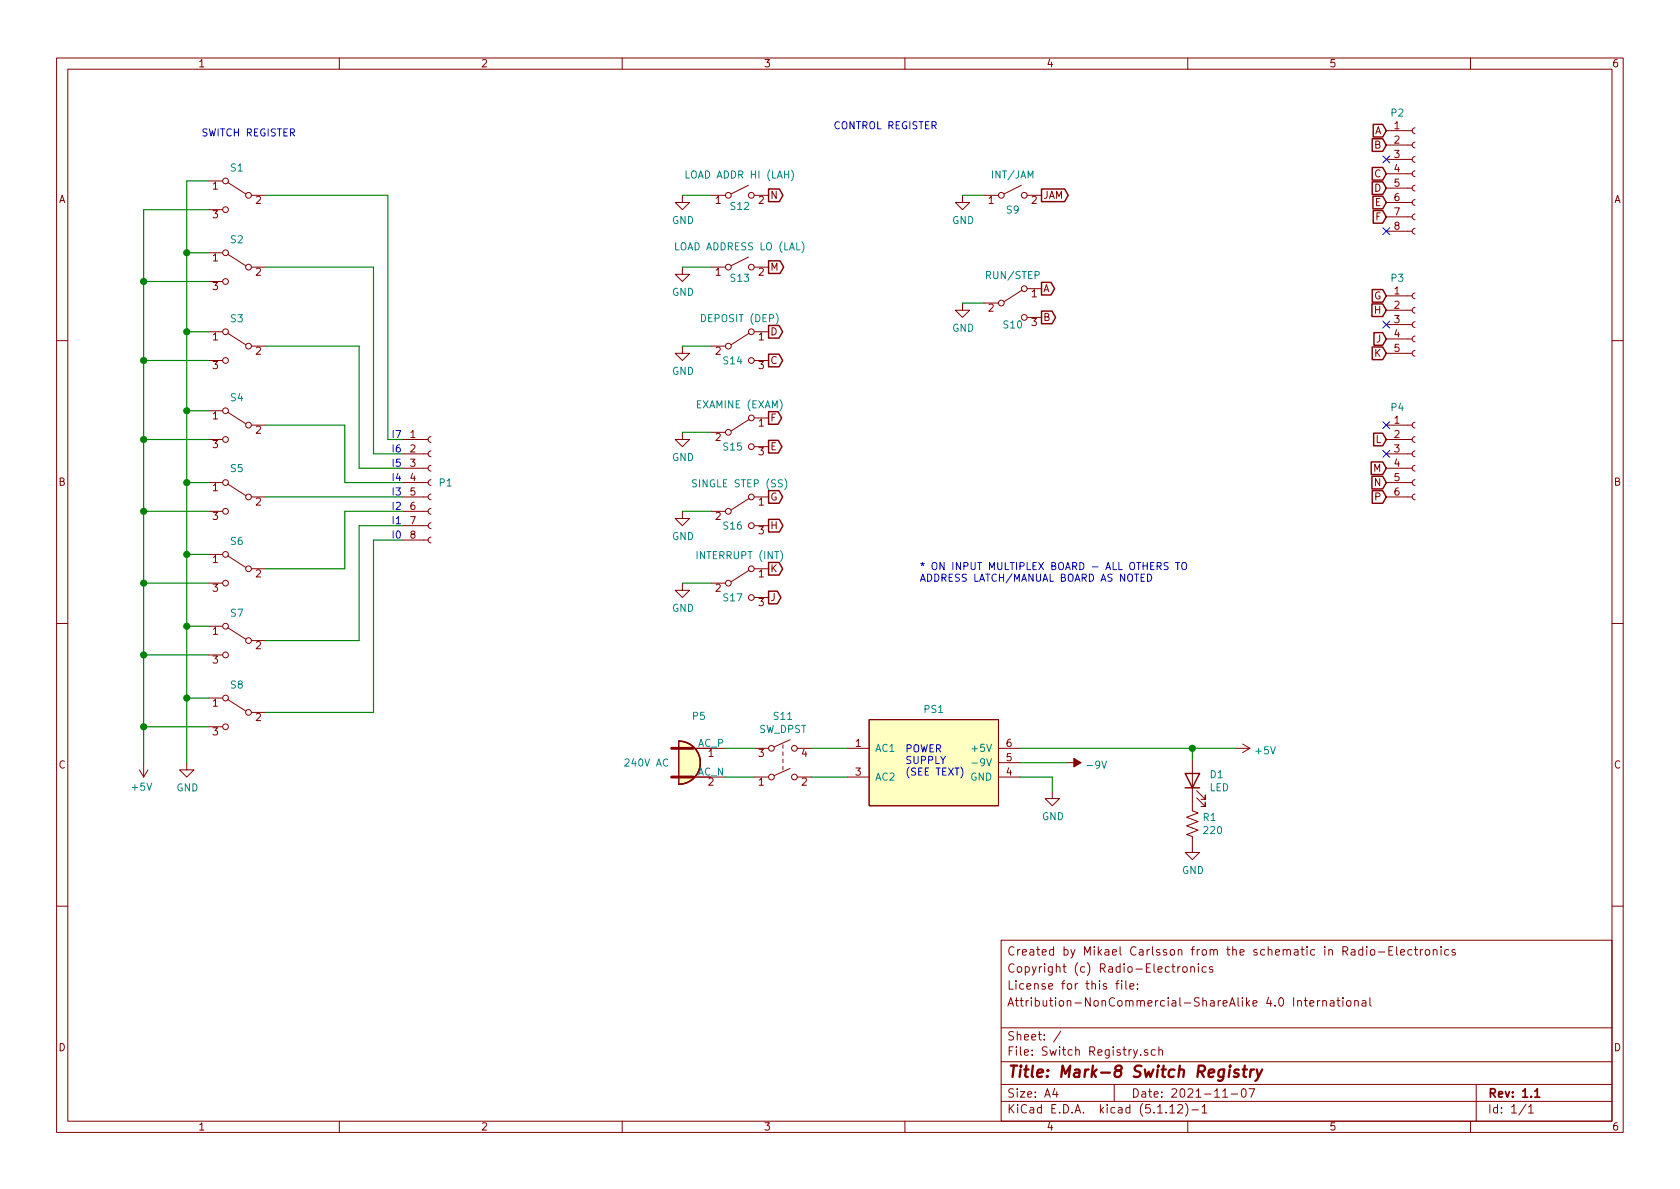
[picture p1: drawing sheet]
EESchema Schematic File Version 4
EELAYER 30 0
EELAYER END
$Descr A4 11693 8268
encoding utf-8
Sheet 1 1
Title "Mark-8 Switch Registry"
Date "2021-11-07"
Rev "1.1"
Comp ""
Comment1 "Attribution-NonCommercial-ShareAlike 4.0 International"
Comment2 "License for this file:"
Comment3 "Copyright (c) Radio-Electronics"
Comment4 "Created by Mikael Carlsson from the schematic in Radio-Electronics"
$EndDescr
$Comp
L Switch:SW_SPDT S10
U 1 1
P 7050 2100
F 0 "S10" H 7050 1950 50  0000 C CNN
F 1 "RUN/STEP" H 7050 2294 50  0000 C CNN
F 2 "" H 7050 2100 50  0001 C CNN
F 3 "" H 7050 2100 50  0001 C CNN
	1    7050 2100
	1    0    0    -1  
$EndComp
$Comp
L Switch:SW_SPDT S14
U 1 1
P 5150 2400
F 0 "S14" H 5100 2300 50  0000 C CNN
F 1 "DEPOSIT (DEP)" H 5150 2594 50  0000 C CNN
F 2 "" H 5150 2400 50  0001 C CNN
F 3 "" H 5150 2400 50  0001 C CNN
	1    5150 2400
	1    0    0    -1  
$EndComp
$Comp
L Switch:SW_SPDT S15
U 1 1
P 5150 3000
F 0 "S15" H 5100 2900 50  0000 C CNN
F 1 "EXAMINE (EXAM)" H 5150 3194 50  0000 C CNN
F 2 "" H 5150 3000 50  0001 C CNN
F 3 "" H 5150 3000 50  0001 C CNN
	1    5150 3000
	1    0    0    -1  
$EndComp
$Comp
L Switch:SW_SPDT S16
U 1 1
P 5150 3550
F 0 "S16" H 5100 3450 50  0000 C CNN
F 1 "SINGLE STEP (SS)" H 5150 3744 50  0000 C CNN
F 2 "" H 5150 3550 50  0001 C CNN
F 3 "" H 5150 3550 50  0001 C CNN
	1    5150 3550
	1    0    0    -1  
$EndComp
$Comp
L Switch:SW_SPDT S17
U 1 1
P 5150 4050
F 0 "S17" H 5100 3950 50  0000 C CNN
F 1 "INTERRUPT (INT)" H 5150 4244 50  0000 C CNN
F 2 "" H 5150 4050 50  0001 C CNN
F 3 "" H 5150 4050 50  0001 C CNN
	1    5150 4050
	1    0    0    -1  
$EndComp
$Comp
L Switch:SW_SPST S9
U 1 1
P 7050 1350
F 0 "S9" H 7050 1250 50  0000 C CNN
F 1 "INT/JAM" H 7050 1494 50  0000 C CNN
F 2 "" H 7050 1350 50  0001 C CNN
F 3 "" H 7050 1350 50  0001 C CNN
	1    7050 1350
	1    0    0    -1  
$EndComp
$Comp
L Switch:SW_SPST S12
U 1 1
P 5150 1350
F 0 "S12" H 5150 1275 50  0000 C CNN
F 1 "LOAD ADDR HI (LAH)" H 5150 1494 50  0000 C CNN
F 2 "" H 5150 1350 50  0001 C CNN
F 3 "" H 5150 1350 50  0001 C CNN
	1    5150 1350
	1    0    0    -1  
$EndComp
$Comp
L Switch:SW_SPST S13
U 1 1
P 5150 1850
F 0 "S13" H 5150 1775 50  0000 C CNN
F 1 "LOAD ADDRESS LO (LAL)" H 5150 1994 50  0000 C CNN
F 2 "" H 5150 1850 50  0001 C CNN
F 3 "" H 5150 1850 50  0001 C CNN
	1    5150 1850
	1    0    0    -1  
$EndComp
$Comp
L Switch:SW_DPST S11
U 1 1
P 5450 5300
F 0 "S11" H 5450 5625 50  0000 C CNN
F 1 "SW_DPST" H 5450 5534 50  0000 C CNN
F 2 "" H 5450 5300 50  0001 C CNN
F 3 "" H 5450 5300 50  0001 C CNN
	1    5450 5300
	1    0    0    -1  
$EndComp
$Comp
L Switch:SW_SPDT S1
U 1 1
P 1650 1350
F 0 "S1" H 1650 1543 50  0000 C CNN
F 1 "17" H 1650 1116 50  0001 C CNN
F 2 "" H 1650 1350 50  0001 C CNN
F 3 "" H 1650 1350 50  0001 C CNN
	1    1650 1350
	-1   0    0    -1  
$EndComp
$Comp
L Switch:SW_SPDT S2
U 1 1
P 1650 1850
F 0 "S2" H 1650 2043 50  0000 C CNN
F 1 "16" H 1650 1616 50  0001 C CNN
F 2 "" H 1650 1850 50  0001 C CNN
F 3 "" H 1650 1850 50  0001 C CNN
	1    1650 1850
	-1   0    0    -1  
$EndComp
$Comp
L Switch:SW_SPDT S3
U 1 1
P 1650 2400
F 0 "S3" H 1650 2593 50  0000 C CNN
F 1 "15" H 1650 2166 50  0001 C CNN
F 2 "" H 1650 2400 50  0001 C CNN
F 3 "" H 1650 2400 50  0001 C CNN
	1    1650 2400
	-1   0    0    -1  
$EndComp
$Comp
L Switch:SW_SPDT S4
U 1 1
P 1650 2950
F 0 "S4" H 1650 3143 50  0000 C CNN
F 1 "14" H 1650 2716 50  0001 C CNN
F 2 "" H 1650 2950 50  0001 C CNN
F 3 "" H 1650 2950 50  0001 C CNN
	1    1650 2950
	-1   0    0    -1  
$EndComp
$Comp
L Switch:SW_SPDT S5
U 1 1
P 1650 3450
F 0 "S5" H 1650 3650 50  0000 C CNN
F 1 "13" H 1650 3216 50  0001 C CNN
F 2 "" H 1650 3450 50  0001 C CNN
F 3 "" H 1650 3450 50  0001 C CNN
	1    1650 3450
	-1   0    0    -1  
$EndComp
$Comp
L Switch:SW_SPDT S6
U 1 1
P 1650 3950
F 0 "S6" H 1650 4143 50  0000 C CNN
F 1 "12" H 1650 3716 50  0001 C CNN
F 2 "" H 1650 3950 50  0001 C CNN
F 3 "" H 1650 3950 50  0001 C CNN
	1    1650 3950
	-1   0    0    -1  
$EndComp
$Comp
L Switch:SW_SPDT S7
U 1 1
P 1650 4450
F 0 "S7" H 1650 4643 50  0000 C CNN
F 1 "11" H 1650 4216 50  0001 C CNN
F 2 "" H 1650 4450 50  0001 C CNN
F 3 "" H 1650 4450 50  0001 C CNN
	1    1650 4450
	-1   0    0    -1  
$EndComp
$Comp
L Switch:SW_SPDT S8
U 1 1
P 1650 4950
F 0 "S8" H 1650 5143 50  0000 C CNN
F 1 "10" H 1650 4716 50  0001 C CNN
F 2 "" H 1650 4950 50  0001 C CNN
F 3 "" H 1650 4950 50  0001 C CNN
	1    1650 4950
	-1   0    0    -1  
$EndComp
$Comp
L Connector:Conn_01x08_Female P1
U 1 1
P 3000 3350
F 0 "P1" H 3050 3350 50  0000 L CNN
F 1 "Conn_01x08_Female" H 3027 3235 50  0001 L CNN
F 2 "" H 3000 3350 50  0001 C CNN
F 3 "~" H 3000 3350 50  0001 C CNN
	1    3000 3350
	1    0    0    -1  
$EndComp
Wire Wire Line
	2800 3050 2700 3050
Wire Wire Line
	2700 3050 2700 1350
Wire Wire Line
	2700 1350 1850 1350
Wire Wire Line
	2800 3150 2600 3150
Wire Wire Line
	2600 3150 2600 1850
Wire Wire Line
	2600 1850 1850 1850
Wire Wire Line
	2800 3250 2500 3250
Wire Wire Line
	2500 3250 2500 2400
Wire Wire Line
	2500 2400 1850 2400
Wire Wire Line
	2800 3350 2400 3350
Wire Wire Line
	2400 3350 2400 2950
Wire Wire Line
	2400 2950 1850 2950
Wire Wire Line
	2800 3550 2400 3550
Wire Wire Line
	2400 3550 2400 3950
Wire Wire Line
	2400 3950 1850 3950
Wire Wire Line
	2800 3650 2500 3650
Wire Wire Line
	2500 3650 2500 4450
Wire Wire Line
	2500 4450 1850 4450
Wire Wire Line
	2800 3750 2600 3750
Wire Wire Line
	2600 4950 1850 4950
Wire Wire Line
	2600 3750 2600 4950
Wire Wire Line
	1850 3450 2800 3450
Text Notes 1400 950  0    50   ~ 0
SWITCH REGISTER
$Comp
L power:GND #PWR0101
U 1 1
P 4750 1350
F 0 "#PWR0101" H 4750 1100 50  0001 C CNN
F 1 "GND" H 4755 1177 50  0000 C CNN
F 2 "" H 4750 1350 50  0001 C CNN
F 3 "" H 4750 1350 50  0001 C CNN
	1    4750 1350
	1    0    0    -1  
$EndComp
$Comp
L power:GND #PWR0102
U 1 1
P 4750 1850
F 0 "#PWR0102" H 4750 1600 50  0001 C CNN
F 1 "GND" H 4755 1677 50  0000 C CNN
F 2 "" H 4750 1850 50  0001 C CNN
F 3 "" H 4750 1850 50  0001 C CNN
	1    4750 1850
	1    0    0    -1  
$EndComp
$Comp
L power:GND #PWR0103
U 1 1
P 4750 2400
F 0 "#PWR0103" H 4750 2150 50  0001 C CNN
F 1 "GND" H 4755 2227 50  0000 C CNN
F 2 "" H 4750 2400 50  0001 C CNN
F 3 "" H 4750 2400 50  0001 C CNN
	1    4750 2400
	1    0    0    -1  
$EndComp
$Comp
L power:GND #PWR0104
U 1 1
P 4750 3000
F 0 "#PWR0104" H 4750 2750 50  0001 C CNN
F 1 "GND" H 4755 2827 50  0000 C CNN
F 2 "" H 4750 3000 50  0001 C CNN
F 3 "" H 4750 3000 50  0001 C CNN
	1    4750 3000
	1    0    0    -1  
$EndComp
$Comp
L power:GND #PWR0105
U 1 1
P 4750 3550
F 0 "#PWR0105" H 4750 3300 50  0001 C CNN
F 1 "GND" H 4755 3377 50  0000 C CNN
F 2 "" H 4750 3550 50  0001 C CNN
F 3 "" H 4750 3550 50  0001 C CNN
	1    4750 3550
	1    0    0    -1  
$EndComp
$Comp
L power:GND #PWR0106
U 1 1
P 4750 4050
F 0 "#PWR0106" H 4750 3800 50  0001 C CNN
F 1 "GND" H 4755 3877 50  0000 C CNN
F 2 "" H 4750 4050 50  0001 C CNN
F 3 "" H 4750 4050 50  0001 C CNN
	1    4750 4050
	1    0    0    -1  
$EndComp
Wire Wire Line
	4750 1350 4950 1350
Wire Wire Line
	4750 1850 4950 1850
Wire Wire Line
	4750 2400 4950 2400
Wire Wire Line
	4750 3000 4950 3000
Wire Wire Line
	4750 3550 4950 3550
Wire Wire Line
	4750 4050 4950 4050
$Comp
L power:GND #PWR0107
U 1 1
P 1300 5300
F 0 "#PWR0107" H 1300 5050 50  0001 C CNN
F 1 "GND" H 1305 5127 50  0000 C CNN
F 2 "" H 1300 5300 50  0001 C CNN
F 3 "" H 1300 5300 50  0001 C CNN
	1    1300 5300
	1    0    0    -1  
$EndComp
$Comp
L power:+5V #PWR0108
U 1 1
P 1000 5300
F 0 "#PWR0108" H 1000 5150 50  0001 C CNN
F 1 "+5V" H 1015 5473 50  0000 C CNN
F 2 "" H 1000 5300 50  0001 C CNN
F 3 "" H 1000 5300 50  0001 C CNN
	1    1000 5300
	-1   0    0    1   
$EndComp
Wire Wire Line
	1450 1250 1300 1250
Wire Wire Line
	1450 1450 1000 1450
Wire Wire Line
	1000 1450 1000 1950
Wire Wire Line
	1450 1950 1000 1950
Connection ~ 1000 1950
Wire Wire Line
	1000 1950 1000 2500
Wire Wire Line
	1450 2500 1000 2500
Connection ~ 1000 2500
Wire Wire Line
	1000 2500 1000 3050
Wire Wire Line
	1450 3050 1000 3050
Connection ~ 1000 3050
Wire Wire Line
	1000 3050 1000 3550
Wire Wire Line
	1450 3550 1000 3550
Connection ~ 1000 3550
Wire Wire Line
	1450 4050 1000 4050
Wire Wire Line
	1000 3550 1000 4050
Connection ~ 1000 4050
Wire Wire Line
	1000 4050 1000 4550
Wire Wire Line
	1450 4550 1000 4550
Connection ~ 1000 4550
Wire Wire Line
	1450 5050 1000 5050
Wire Wire Line
	1000 4550 1000 5050
Connection ~ 1000 5050
Wire Wire Line
	1450 4850 1300 4850
Connection ~ 1300 4850
Wire Wire Line
	1450 4350 1300 4350
Connection ~ 1300 4350
Wire Wire Line
	1300 4350 1300 4850
Wire Wire Line
	1450 3850 1300 3850
Connection ~ 1300 3850
Wire Wire Line
	1300 3850 1300 4350
Wire Wire Line
	1450 3350 1300 3350
Connection ~ 1300 3350
Wire Wire Line
	1300 3350 1300 3850
Wire Wire Line
	1450 2850 1300 2850
Wire Wire Line
	1300 1250 1300 1750
Connection ~ 1300 2850
Wire Wire Line
	1300 2850 1300 3350
Wire Wire Line
	1450 2300 1300 2300
Connection ~ 1300 2300
Wire Wire Line
	1300 2300 1300 2850
Wire Wire Line
	1450 1750 1300 1750
Connection ~ 1300 1750
Wire Wire Line
	1300 1750 1300 2300
$Comp
L Connector:Conn_WallPlug P5
U 1 1
P 4850 5300
F 0 "P5" H 4865 5625 50  0000 C CNN
F 1 "240V AC" H 4500 5300 50  0000 C CNN
F 2 "" H 5250 5300 50  0001 C CNN
F 3 "~" H 5250 5300 50  0001 C CNN
	1    4850 5300
	1    0    0    -1  
$EndComp
Wire Wire Line
	5050 5200 5250 5200
Wire Wire Line
	5050 5400 5250 5400
$Comp
L power:GND #PWR0109
U 1 1
P 6700 1350
F 0 "#PWR0109" H 6700 1100 50  0001 C CNN
F 1 "GND" H 6705 1177 50  0000 C CNN
F 2 "" H 6700 1350 50  0001 C CNN
F 3 "" H 6700 1350 50  0001 C CNN
	1    6700 1350
	1    0    0    -1  
$EndComp
$Comp
L power:GND #PWR0110
U 1 1
P 6700 2100
F 0 "#PWR0110" H 6700 1850 50  0001 C CNN
F 1 "GND" H 6705 1927 50  0000 C CNN
F 2 "" H 6700 2100 50  0001 C CNN
F 3 "" H 6700 2100 50  0001 C CNN
	1    6700 2100
	1    0    0    -1  
$EndComp
Wire Wire Line
	6700 1350 6850 1350
Wire Wire Line
	6700 2100 6850 2100
Text Notes 5800 900  0    50   ~ 0
CONTROL REGISTER
Text Notes 6400 4050 0    50   ~ 0
* ON INPUT MULTIPLEX BOARD - ALL OTHERS TO\nADDRESS LATCH/MANUAL BOARD AS NOTED
Text GLabel 5350 1350 2    50   Output ~ 0
N
Text GLabel 5350 1850 2    50   Output ~ 0
M
Text GLabel 5350 2300 2    50   Output ~ 0
D
Text GLabel 5350 2500 2    50   Output ~ 0
C
Text GLabel 5350 2900 2    50   Output ~ 0
F
Text GLabel 5350 3100 2    50   Output ~ 0
E
Text GLabel 5350 3450 2    50   Output ~ 0
G
Text GLabel 5350 3650 2    50   Output ~ 0
H
Text GLabel 5350 3950 2    50   Output ~ 0
K
Text GLabel 5350 4150 2    50   Output ~ 0
J
Text GLabel 7250 2000 2    50   Output ~ 0
A
Text GLabel 7250 2200 2    50   Output ~ 0
B
Text GLabel 7250 1350 2    50   Output ~ 0
JAM
Text Notes 2800 3050 2    50   ~ 0
I7
Text Notes 2800 3150 2    50   ~ 0
I6
Text Notes 2800 3250 2    50   ~ 0
I5
Text Notes 2800 3350 2    50   ~ 0
I4
Text Notes 2800 3450 2    50   ~ 0
I3
Text Notes 2800 3550 2    50   ~ 0
I2
Text Notes 2800 3650 2    50   ~ 0
I1
Text Notes 2800 3750 2    50   ~ 0
I0
$Comp
L Connector:Conn_01x08_Female P2
U 1 1
P 9850 1200
F 0 "P2" H 9675 1625 50  0000 L CNN
F 1 "Conn_01x08_Female" H 9450 1650 50  0001 L CNN
F 2 "" H 9850 1200 50  0001 C CNN
F 3 "~" H 9850 1200 50  0001 C CNN
	1    9850 1200
	1    0    0    -1  
$EndComp
Text GLabel 9650 900  0    50   Input ~ 0
A
Text GLabel 9650 1000 0    50   Input ~ 0
B
Text GLabel 9650 1200 0    50   Input ~ 0
C
Text GLabel 9650 1300 0    50   Input ~ 0
D
Text GLabel 9650 1400 0    50   Input ~ 0
E
Text GLabel 9650 1500 0    50   Input ~ 0
F
$Comp
L Connector:Conn_01x05_Female P3
U 1 1
P 9850 2250
F 0 "P3" H 9675 2575 50  0000 L CNN
F 1 "Conn_01x05_Female" H 9400 2600 50  0001 L CNN
F 2 "" H 9850 2250 50  0001 C CNN
F 3 "~" H 9850 2250 50  0001 C CNN
	1    9850 2250
	1    0    0    -1  
$EndComp
Text GLabel 9650 2050 0    50   Input ~ 0
G
Text GLabel 9650 2150 0    50   Input ~ 0
H
Text GLabel 9650 2350 0    50   Input ~ 0
J
Text GLabel 9650 2450 0    50   Input ~ 0
K
$Comp
L Connector:Conn_01x06_Female P4
U 1 1
P 9850 3150
F 0 "P4" H 9675 3475 50  0000 L CNN
F 1 "Conn_01x06_Female" H 9450 3500 50  0001 L CNN
F 2 "" H 9850 3150 50  0001 C CNN
F 3 "~" H 9850 3150 50  0001 C CNN
	1    9850 3150
	1    0    0    -1  
$EndComp
Text GLabel 9650 3050 0    50   Input ~ 0
L
Text GLabel 9650 3250 0    50   Input ~ 0
M
Text GLabel 9650 3350 0    50   Input ~ 0
N
Text GLabel 9650 3450 0    50   Input ~ 0
P
$Comp
L M8_power_Supply:M8_POWER_SUPPLY PS1
U 1 1
P 6500 5300
F 0 "PS1" H 6500 5673 50  0000 C CNN
F 1 "Power Supply" H 6500 5674 50  0001 C CNN
F 2 "" H 6500 5300 50  0001 C CNN
F 3 "" H 6500 5300 50  0001 C CNN
	1    6500 5300
	1    0    0    -1  
$EndComp
Wire Wire Line
	5650 5200 5900 5200
Wire Wire Line
	5650 5400 5900 5400
Text Notes 6300 5400 0    50   ~ 0
POWER\nSUPPLY\n(SEE TEXT)
$Comp
L power:GND #PWR0111
U 1 1
P 7325 5500
F 0 "#PWR0111" H 7325 5250 50  0001 C CNN
F 1 "GND" H 7330 5327 50  0000 C CNN
F 2 "" H 7325 5500 50  0001 C CNN
F 3 "" H 7325 5500 50  0001 C CNN
	1    7325 5500
	1    0    0    -1  
$EndComp
Wire Wire Line
	7100 5400 7325 5400
Wire Wire Line
	7325 5400 7325 5500
$Comp
L power:-9V #PWR0112
U 1 1
P 7425 5300
F 0 "#PWR0112" H 7425 5175 50  0001 C CNN
F 1 "-9V" V 7440 5428 50  0000 L CNN
F 2 "" H 7425 5300 50  0001 C CNN
F 3 "" H 7425 5300 50  0001 C CNN
	1    7425 5300
	0    1    1    0   
$EndComp
Wire Wire Line
	7100 5300 7425 5300
$Comp
L power:+5V #PWR0113
U 1 1
P 8600 5200
F 0 "#PWR0113" H 8600 5050 50  0001 C CNN
F 1 "+5V" V 8615 5328 50  0000 L CNN
F 2 "" H 8600 5200 50  0001 C CNN
F 3 "" H 8600 5200 50  0001 C CNN
	1    8600 5200
	0    1    1    0   
$EndComp
Wire Wire Line
	7100 5200 8300 5200
$Comp
L Device:LED D1
U 1 1
P 8300 5425
F 0 "D1" V 8339 5308 50  0000 R CNN
F 1 "LED" V 8248 5308 50  0000 R CNN
F 2 "" H 8300 5425 50  0001 C CNN
F 3 "~" H 8300 5425 50  0001 C CNN
	1    8300 5425
	0    -1   -1   0   
$EndComp
$Comp
L power:GND #PWR0114
U 1 1
P 8300 5875
F 0 "#PWR0114" H 8300 5625 50  0001 C CNN
F 1 "GND" H 8305 5702 50  0000 C CNN
F 2 "" H 8300 5875 50  0001 C CNN
F 3 "" H 8300 5875 50  0001 C CNN
	1    8300 5875
	1    0    0    -1  
$EndComp
Wire Wire Line
	8300 5200 8300 5275
Connection ~ 8300 5200
Wire Wire Line
	8300 5200 8600 5200
$Comp
L Device:R_US R1
U 1 1
P 8300 5725
F 0 "R1" H 8368 5771 50  0000 L CNN
F 1 "220" H 8368 5680 50  0000 L CNN
F 2 "" V 8340 5715 50  0001 C CNN
F 3 "~" H 8300 5725 50  0001 C CNN
	1    8300 5725
	1    0    0    -1  
$EndComp
NoConn ~ 9650 1100
NoConn ~ 9650 1600
NoConn ~ 9650 2250
NoConn ~ 9650 2950
NoConn ~ 9650 3150
Wire Wire Line
	1000 5050 1000 5300
Wire Wire Line
	1300 4850 1300 5300
$EndSCHEMATC
